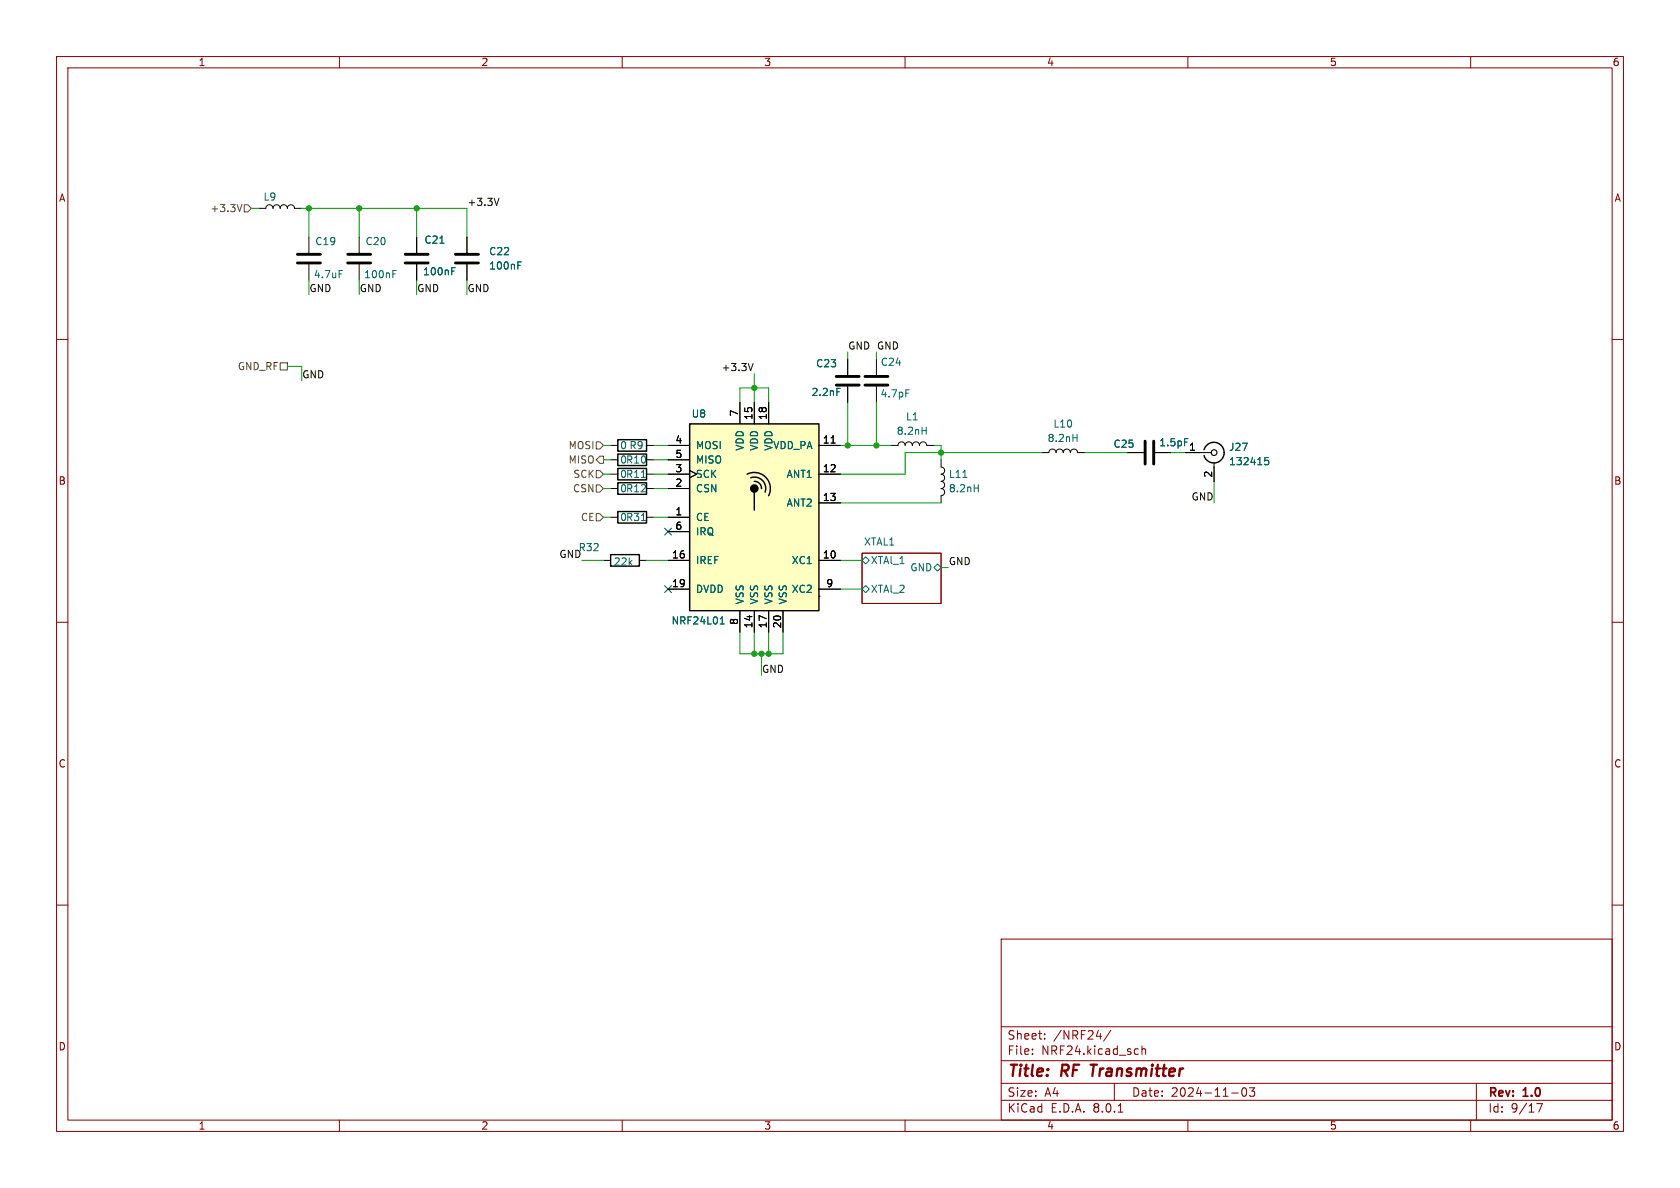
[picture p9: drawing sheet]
<svg xmlns="http://www.w3.org/2000/svg" width="297mm" height="210mm" viewBox="0 0 297 210" stroke-linecap="round" stroke-linejoin="round" font-family="sans-serif">
<g fill="none" stroke="#840000" stroke-width=".18">
<path d="M10 10h277v190h-277zM12 12h273v186h-273zM60 10v2M110 10v2M160 10v2M210 10v2M260 10v2M10 60h2M285 60h2M152.4 97.8h14v8.9h-14zM10 110h2M285 110h2"/>
<path d="M10 160h2M285 160h2M177 166h108v32h-108zM60 198v2M110 198v2M160 198v2M177 194.5h108M177 191.5h108M177 187.5h108M177 181.5h108M182.5 186.3v.1M182.5 185.5v.1"/>
<path d="M184.7 183.6v.1M184.7 182.8v.1M196.4 182.1l-1.3 2M197 191.5v3M197.7 196.6h.8M201.1 185.4l.1 .1M201.2 186.3l-.1 .1M201.9 184.9v1.5M201.9 185.5l.2-.1 .4 .1v.9M210 198v2M217.7 193.2h1.2M219.7 192.4l.2-.1a.81 .81 0 0 1 .6 .6 .81 .81 0 0 1-.3 .8l-.2 .1a.81 .81 0 0 1-.3-1.4z"/>
<path d="M220.9 192.3h.9l-.5 .6 .4 .1v.7l-.2 .1h-.4l-.2-.1M260 198v2M261 191.5v6.5M271.7 195.1h1l-.7 1.5"/>
</g>
<path d="M192.8 188.2h1.1M193.4 188.2l-.3 2" fill="none" stroke="#840000" stroke-width=".4"/>
<g fill="none" stroke="#006464" stroke-width=".18">
<path d="M69.5 48.4h.4M69.5 47.8h.6M160.1 68.9h.6M209.4 77.5h.6M113.4 84.4h.7M113.4 92h.7M153 98.4l.7 .7-.7 .6-.6-.6zM165.7 99.7l.7 .6-.7 .7-.6-.7zM170.2 84.4h.8M172.2 86.3h.8M173 85.7v1.2M224.2 80.9h-.6v.6l.2-.1h.4l.1 .2-.1 .4-.1 .2-.5-.2"/>
<path d="M152.4 104.1l.6-.6 .7 .6-.7 .7z"/>
</g>
<path d="M61.5 46.5h4M61.5 45h4M152.9 66.5h4.1M152.9 68.1h4.1M202.4 78v4M204 78v4" fill="none" stroke="#000" stroke-width=".51"/>
<g fill="none" stroke="#000" stroke-width=".18">
<path d="M63.5 41.9v2.8M63.5 46.7v2.8M107.9 78.7h1.3M114.3 78.7h1.3M154.9 63.5v2.8M154.9 68.3v2.8M107.9 86.4h1.3M107.9 81.3h1.3M107.9 83.8h1.3M107.9 91.4h1.3M114.3 86.4h1.3M114.3 81.3h1.3"/>
<path d="M114.3 83.8h1.3M114.3 91.4h1.3M166.4 81.3v1.3a.64 .64 0 0 1 .6 .6 .64 .64 0 0 1-.6 .6 .64 .64 0 0 1 .6 .7 .64 .64 0 0 1-.6 .6 .64 .64 0 0 1 .6 .6 .64 .64 0 0 1-.6 .7 .63 .63 0 0 1 .6 .6 .63 .63 0 0 1-.6 .6v1.3M199.4 80h2.8M204.2 80h2.8M209.5 80h4.6M214.6 81.8v3.3"/>
</g>
<path d="M109.2 77.7h5.1v2.1h-5.1zM212.9 79.5a1.81 1.81 0 0 1 2-1.3 1.81 1.81 0 0 1 1.5 1.8M109.2 85.3h5.1v2.1h-5.1zM109.2 80.3h5.1v2h-5.1zM109.2 82.8h5.1v2h-5.1zM109.2 90.4h5.1v2.1h-5.1zM216.4 80a1.82 1.82 0 0 1-1.5 1.8 1.82 1.82 0 0 1-2-1.3" fill="none" stroke="#000" stroke-width=".25"/>
<circle cx="214.6" cy="80" r=".51" fill="none" stroke="#000" stroke-width=".2"/>
<path d="M121.9 74.9h22.9v33.1h-22.9z" fill="#ffffc2"/>
<path d="M121.9 74.9h22.9v33.1h-22.9zM107.9 98h5.1v2.1h-5.1zM132.1 83.8a2.84 2.84 0 0 1 3.3 .6 2.84 2.84 0 0 1 .5 3.2M132.7 84.5a1.99 1.99 0 0 1 2.1 .4 1.99 1.99 0 0 1 .5 2.1M133.3 85.1a1.23 1.23 0 0 1 1.3 1.3M133.3 87v3.2" fill="none" stroke="#000" stroke-width=".25"/>
<circle cx="133.3" cy="86.4" r=".63" fill="#000" stroke="#000" stroke-width=".25"/>
<g fill="none" stroke="#000" stroke-width=".18">
<path d="M45.7 36.8h1.3a.64 .64 0 0 1 .6-.6 .64 .64 0 0 1 .7 .6 .64 .64 0 0 1 .6-.6 .64 .64 0 0 1 .6 .6 .64 .64 0 0 1 .7-.6 .64 .64 0 0 1 .6 .6 .64 .64 0 0 1 .6-.6 .64 .64 0 0 1 .7 .6h1.2M54.6 41.9v2.8M54.6 46.7v2.8M73.7 41.9v2.8M73.7 46.7v2.8M82.5 41.9v2.8M82.5 46.7v2.8M118.1 78.7h3.8M130.8 71.1v3.8M133.3 71.1v3.8M135.9 71.1v3.8M144.8 78.7h3.8"/>
<path d="M146.9 78.3h.8M149.9 63.5v2.8M149.9 68.3v2.8M157.5 78.7h1.2a.64 .64 0 0 1 .7-.6 .64 .64 0 0 1 .6 .6 .64 .64 0 0 1 .7-.6 .64 .64 0 0 1 .6 .6 .64 .64 0 0 1 .6-.6 .64 .64 0 0 1 .7 .6 .64 .64 0 0 1 .6-.6 .64 .64 0 0 1 .6 .6h1.3M106.7 99.1h1.2M113 99.1h1.3M118.1 91.4h3.8M118.1 99.1h3.8M118.1 83.8h3.8M118.1 86.4h3.8M118.1 81.3h3.8M118.1 94h3.8"/>
<path d="M121.9 83.2l1.3 .6-1.3 .7M144.8 99.1h3.8M144.8 83.8h3.8M144.8 88.9h3.8M184.1 80h1.3a.64 .64 0 0 1 .7-.6 .64 .64 0 0 1 .6 .6 .64 .64 0 0 1 .6-.6 .64 .64 0 0 1 .7 .6 .64 .64 0 0 1 .6-.6 .64 .64 0 0 1 .6 .6 .64 .64 0 0 1 .7-.6 .64 .64 0 0 1 .6 .6h1.3M199.4 80h2.8M204.2 80h2.8M209.5 80h2.6M214.6 82.6v2.5M118.1 104.1h3.8M130.8 108v3.8M133.3 108v3.8"/>
<path d="M135.9 108v3.8M138.4 108v3.8M144.8 105.4h.1M144.8 104.1h3.8"/>
</g>
<g fill="none" stroke="#006464" stroke-width=".18">
<path d="M60 47.8h.6M77.8 43h.7M79.9 47.9h.4M79.9 47.3h.6M91.6 46.9h.4M91.6 46.3h.6M147.9 68.7h.7M163 76.1h.7M163.7 75.5v1.3M189.7 77.4h.7M190.4 76.8v1.2M209.4 77.5h.6"/>
<path d="M224.2 80.9h-.6v.6l.2-.1h.4l.1 .2-.1 .4-.1 .2-.5-.2M127.3 110.3h.7M127.4 109.3l.3-.3v1.3"/>
</g>
<path d="M52.6 46.5h4M52.6 45h4M71.6 46.5h4.1M71.6 45h4.1M80.5 46.5h4.1M80.5 45h4.1M147.8 66.5h4.1M147.8 68.1h4.1" fill="none" stroke="#000" stroke-width=".51"/>
<path d="M42.8 36.1l-.5 1.3M43.2 36.2h.6l.6 .6-.6 .7h-.6zM49.5 64.1h1.3v1.3h-1.3zM105.4 78.1h.6l.7 .6-.7 .7h-.6zM105.4 83.2h.6l.7 .6-.7 .7h-.6zM105.4 85.7h.6l.7 .7-.7 .6h-.6zM105.4 90.8h.6l.7 .6-.7 .7h-.6zM106 80.6h.7v1.3h-.7l-.6-.6z" fill="none" stroke="#725600" stroke-width=".18"/>
<path d="M88.2 35l-.4 1.3M133.1 64.3l-.4 1.2" fill="none" stroke="#0f0f0f" stroke-width=".18"/>
<g fill="none" stroke="#009600" stroke-width=".18">
<path d="M44.4 36.8h1.3M53.3 36.8h29.2v5.1M54.6 36.8v5.1M63.5 36.8v5.1M73.7 36.8v5.1M54.6 49.5v2.6M63.5 49.5v2.6M73.7 49.5v2.6M82.5 49.5v2.6M50.8 64.8h2.5v2.5M106.7 78.7h1.2M115.6 78.7h2.5"/>
<path d="M130.8 71.1v-2.5h5.1v2.5M133.3 66v5.1M148.6 78.7h8.9M149.9 62.2v1.3M149.9 71.1v7.6M154.9 62.2v1.3M154.9 71.1v7.6M165.1 78.7h1.3v2.6M102.9 99.1h3.8M106.7 91.4h1.2M106.7 83.8h1.2M106.7 81.3h1.2"/>
<path d="M106.7 86.4h1.2M114.3 99.1h3.8M115.6 91.4h2.5M115.6 83.8h2.5M115.6 81.3h2.5M115.6 86.4h2.5M148.6 99.1h3.8M148.6 88.9h17.8M184.1 80h-24.1v3.8h-11.4M191.8 80h7.6M214.6 85.1v3.8M130.8 111.8v3.8h7.6v-3.8"/>
<path d="M133.3 111.8v3.8M134.6 115.6v3.8M135.9 111.8v3.8M148.6 104.1h3.8M166.4 100.3h1.2"/>
</g>
<path d="M117.5 93.4l1.2 1.2M118.7 93.4l-1.2 1.2M117.5 103.5l1.2 1.2M118.7 103.5l-1.2 1.2" fill="none" stroke="#000084" stroke-width=".18"/>
<g fill="#009600" stroke="#009600" stroke-width=".18">
<circle cx="166.4" cy="80" r=".46"/>
<circle cx="133.3" cy="68.6" r=".46"/>
<circle cx="149.9" cy="78.7" r=".46"/>
<circle cx="63.5" cy="36.8" r=".46"/>
<circle cx="54.6" cy="36.8" r=".46"/>
<circle cx="73.7" cy="36.8" r=".46"/>
<circle cx="133.3" cy="115.6" r=".46"/>
<circle cx="135.9" cy="115.6" r=".46"/>
<circle cx="134.6" cy="115.6" r=".46"/>
<circle cx="154.9" cy="78.7" r=".46"/>
</g>
<g font-size="2.8" fill="#840000">
<text x="178" y="190.9">Title:</text>
<text x="187.7" y="190.9">RF</text>
<text x="193.7" y="190.9">Transmitter</text>
</g>
<g font-size="2.1" fill="#840000">
<text x="178" y="184">Sheet:</text>
<text x="186.2" y="184">/NRF24/</text>
<text x="178" y="186.7">File:</text>
<text x="184.1" y="186.7">NRF24.kicad_sch</text>
<text x="178" y="196.9">KiCad</text>
<text x="178" y="194.1">Size:</text>
<text x="184.7" y="194.1">A4</text>
<text x="185.7" y="196.9">E.D.A.</text>
<text x="193.3" y="196.9">8.0.1</text>
<text x="200" y="194.1">Date:</text>
<text x="207" y="194.1">2024-11-03</text>
<text x="263" y="194.3">Rev:</text>
<text x="263" y="196.9">Id:</text>
<text x="267.1" y="196.9">9/17</text>
<text x="269.4" y="194.3">1.0</text>
</g>
<g font-size="1.8" fill="#840000">
<text x="35" y="11.9">1</text>
<text x="85" y="11.9">2</text>
<text x="135" y="11.9">3</text>
<text x="185" y="11.9">4</text>
<text x="235" y="11.9">5</text>
<text x="285" y="11.9">6</text>
<text x="10.3" y="35.9">A</text>
<text x="285.3" y="35.9">A</text>
<text x="10.3" y="85.9">B</text>
<text x="285.3" y="85.9">B</text>
<text x="10.3" y="135.9">C</text>
<text x="285.3" y="135.9">C</text>
<text x="10.3" y="185.9">D</text>
<text x="285.3" y="185.9">D</text>
<text x="35" y="199.9">1</text>
<text x="85" y="199.9">2</text>
<text x="135" y="199.9">3</text>
<text x="185" y="199.9">4</text>
<text x="235" y="199.9">5</text>
<text x="285" y="199.9">6</text>
</g>
<g font-size="1.8" fill="#006464">
<text x="46.5" y="35.7">L9</text>
<text x="55.6" y="43.5">C19</text>
<text x="64.5" y="43.5">C20</text>
<text x="74.9" y="43.3">C21</text>
<text x="86.4" y="47.9">100nF</text>
<text x="86.4" y="45.3">C22</text>
<text x="55.4" y="49.4">4.7uF</text>
<text x="64.3" y="49.4">100nF</text>
<text x="74.7" y="48.9">100nF</text>
<text x="144.2" y="65.1">C23</text>
<text x="155.6" y="64.9">C24</text>
<text x="143.4" y="70.2">2.2nF</text>
<text x="155.6" y="70.5">4.7pF</text>
<text x="122.2" y="74">U8</text>
<text x="158.4" y="77.1">8.2nH</text>
<text x="160.1" y="74.5">L1</text>
<text x="186.1" y="75.8">L10</text>
<text x="109.5" y="79.6">0 R9</text>
<text x="109.5" y="82.1">0R10</text>
<text x="122.9" y="79.6">MOSI</text>
<text x="122.9" y="82.1">MISO</text>
<text x="131.7" y="79.8" transform="rotate(-90 131.7 79.8)">VDD</text>
<text x="134.2" y="79.8" transform="rotate(-90 134.2 79.8)">VDD</text>
<text x="136.6" y="79.6">VDD_PA</text>
<text x="136.8" y="79.8" transform="rotate(-90 136.8 79.8)">VDD</text>
<text x="185.1" y="78.3">8.2nH</text>
<text x="196.8" y="79.3">C25</text>
<text x="204.8" y="79.1">1.5pF</text>
<text x="217.2" y="79.9">J27</text>
<text x="217.2" y="82.4">132415</text>
<text x="109.5" y="87.2">0R12</text>
<text x="109.5" y="84.7">0R11</text>
<text x="122.9" y="87.2">CSN</text>
<text x="122.9" y="84.7">SCK</text>
<text x="139" y="84.7">ANT1</text>
<text x="139" y="89.8">ANT2</text>
<text x="167.6" y="84.7">L11</text>
<text x="167.6" y="87.2">8.2nH</text>
<text x="109.5" y="92.3">0R31</text>
<text x="122.9" y="92.3">CE</text>
<text x="122.9" y="94.8">IRQ</text>
<text x="108.4" y="100.2">22k</text>
<text x="122.9" y="99.9">IREF</text>
<text x="139.9" y="99.9">XC1</text>
<text x="152.7" y="96.5">XTAL1</text>
<text x="153.9" y="99.9">XTAl_1</text>
<text x="160.8" y="101.2">GND</text>
<text x="122.9" y="105">DVDD</text>
<text x="131.7" y="106.9" transform="rotate(-90 131.7 106.9)">VSS</text>
<text x="134.2" y="106.9" transform="rotate(-90 134.2 106.9)">VSS</text>
<text x="136.8" y="106.9" transform="rotate(-90 136.8 106.9)">VSS</text>
<text x="139.3" y="106.9" transform="rotate(-90 139.3 106.9)">VSS</text>
<text x="139.9" y="105">XC2</text>
<text x="153.9" y="105">XTAl_2</text>
<text x="118.6" y="110.6">NRF24L01</text>
</g>
<g font-size="1.8" fill="#725600">
<text x="37.1" y="37.7">+3.3V</text>
<text x="41.9" y="65.6">GND_RF</text>
<text x="100.4" y="82.1">MISO</text>
<text x="100.4" y="79.6">MOSI</text>
<text x="101.2" y="87.2">CSN</text>
<text x="101.3" y="84.7">SCK</text>
<text x="102.6" y="92.3">CE</text>
</g>
<g font-size="1.8" fill="#0f0f0f">
<text x="82.5" y="36.5">+3.3V</text>
<text x="54.6" y="51.7">GND</text>
<text x="63.5" y="51.7">GND</text>
<text x="73.7" y="51.7">GND</text>
<text x="82.5" y="51.7">GND</text>
<text x="127.5" y="65.7">+3.3V</text>
<text x="149.9" y="61.9">GND GND</text>
<text x="53.3" y="67">GND</text>
<text x="210.6" y="88.6">GND</text>
<text x="98.8" y="98.7">GND</text>
<text x="102.2" y="97.6">R32</text>
<text x="167.6" y="100">GND</text>
<text x="134.6" y="119">GND</text>
</g>
<g font-size="1.8">
<text x="130.6" y="73.7" transform="rotate(-90 130.6 73.7)">7</text>
<text x="133.1" y="74.3" transform="rotate(-90 133.1 74.3)">15</text>
<text x="135.6" y="74.3" transform="rotate(-90 135.6 74.3)">18</text>
<text x="119.3" y="83.6">3</text>
<text x="119.3" y="78.5">4</text>
<text x="119.3" y="81">5</text>
<text x="145.4" y="78.5">11</text>
<text x="145.4" y="83.6">12</text>
<text x="210.1" y="79.8">1</text>
<text x="119.3" y="86.1">2</text>
<text x="145.4" y="88.6">13</text>
<text x="214.4" y="84.5" transform="rotate(-90 214.4 84.5)">2</text>
<text x="119.3" y="91.2">1</text>
<text x="119.3" y="93.7">6</text>
<text x="118.7" y="98.8">16</text>
<text x="145.4" y="98.8">10</text>
<text x="118.7" y="103.9">19</text>
<text x="146" y="103.9">9</text>
<text x="130.6" y="110.6" transform="rotate(-90 130.6 110.6)">8</text>
<text x="133.1" y="111.2" transform="rotate(-90 133.1 111.2)">14</text>
<text x="135.6" y="111.2" transform="rotate(-90 135.6 111.2)">17</text>
<text x="138.2" y="111.2" transform="rotate(-90 138.2 111.2)">20</text>
</g>
</svg>
